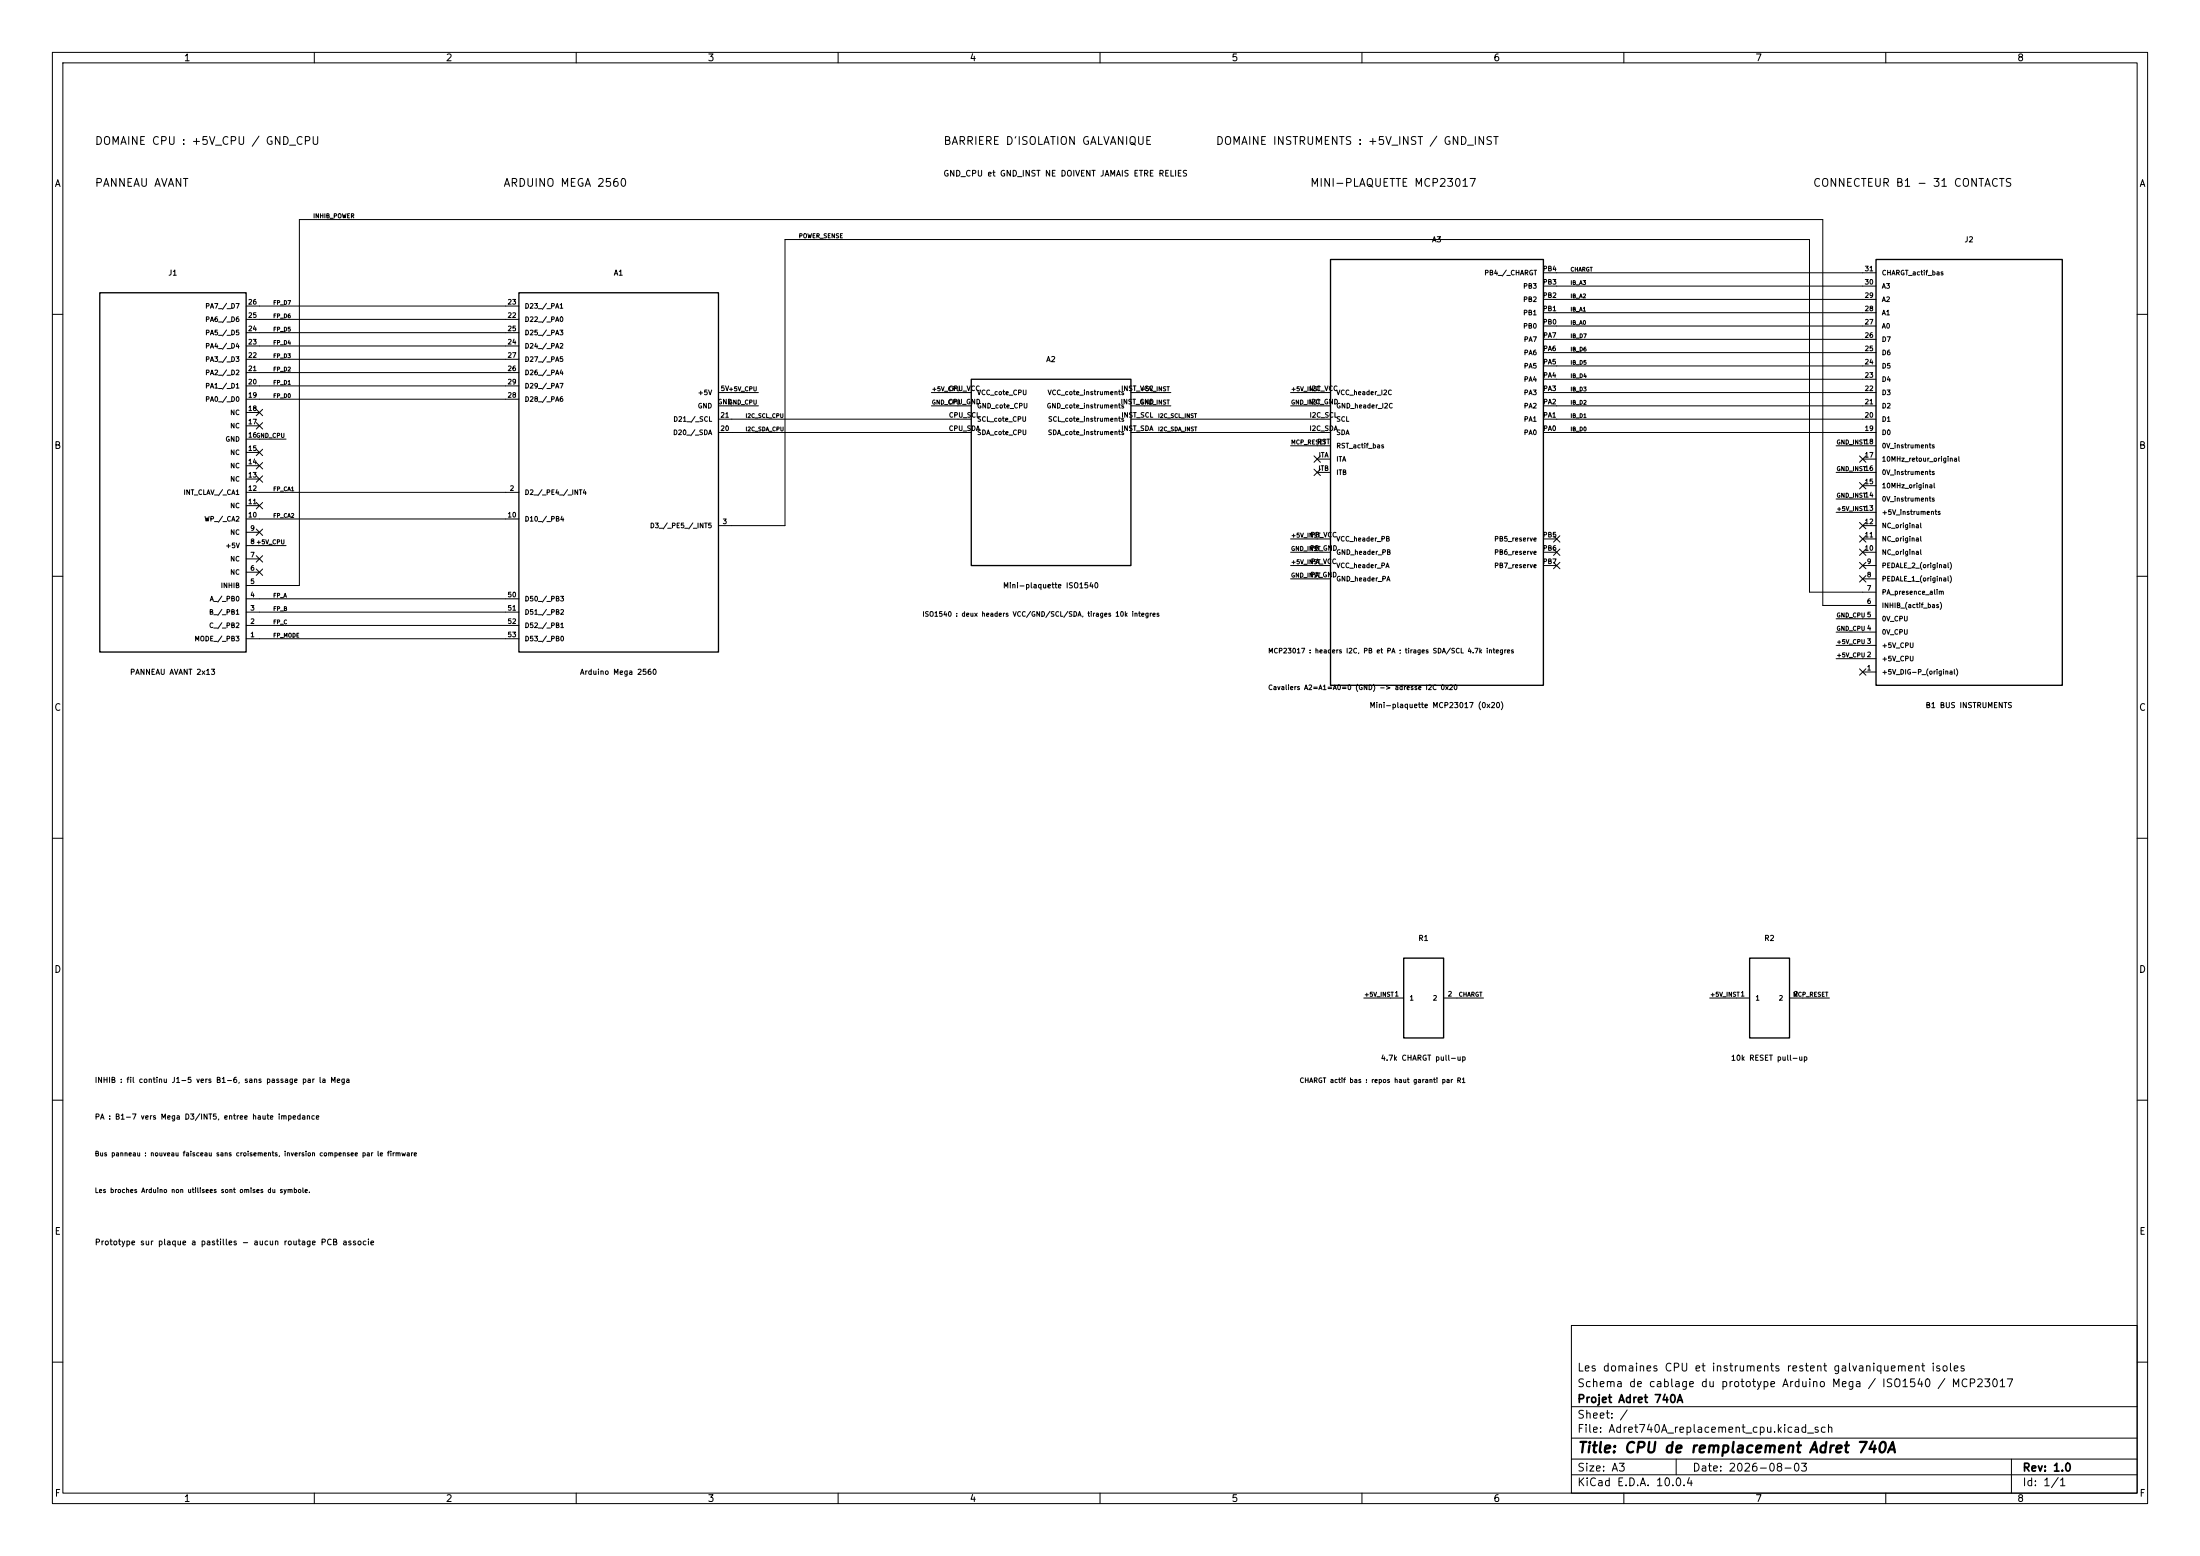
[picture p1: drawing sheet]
(kicad_sch
 (version 20250114)
 (generator "eeschema")
 (generator_version "10.0")
 (paper "A3")
 (title_block
  (title "CPU de remplacement Adret 740A")
  (date "2026-08-03")
  (rev "1.0")
  (company "Projet Adret 740A")
  (comment 1 "Schema de cablage du prototype Arduino Mega / ISO1540 / MCP23017")
  (comment 2 "Les domaines CPU et instruments restent galvaniquement isoles"))
 (lib_symbols
  (symbol "Adret740A:Front_Panel_2x13"
   (pin_names (offset 1.016)) (exclude_from_sim no) (in_bom yes) (on_board no)
   (property "Reference" "J" (at 0 -38.1 0) (effects (font (size 1 1))))
   (property "Value" "PANNEAU AVANT 2x13" (at 0 38.1 0) (effects (font (size 1 1))))
   (property "Footprint" "" (at 0 0 0) (effects (font (size 1 1)) (hide yes)))
   (property "Datasheet" "" (at 0 0 0) (effects (font (size 1 1)) (hide yes)))
   (property "Description" "Connecteur nappe 26 contacts du panneau avant Adret 740A" (at 0 0 0) (effects (font (size 1 1)) (hide yes)))
   (symbol "Front_Panel_2x13_1_1"
    (rectangle (start -13.97 -34.29) (end 13.97 34.29) (stroke (width 0.254) (type default)) (fill (type background)))
    (pin passive line (at 16.51 -31.75 180) (length 2.54) (name "MODE / PB3" (effects (font (size 0.9 0.9)))) (number "1" (effects (font (size 0.9 0.9)))))
    (pin passive line (at 16.51 -29.21 180) (length 2.54) (name "C / PB2" (effects (font (size 0.9 0.9)))) (number "2" (effects (font (size 0.9 0.9)))))
    (pin passive line (at 16.51 -26.67 180) (length 2.54) (name "B / PB1" (effects (font (size 0.9 0.9)))) (number "3" (effects (font (size 0.9 0.9)))))
    (pin passive line (at 16.51 -24.13 180) (length 2.54) (name "A / PB0" (effects (font (size 0.9 0.9)))) (number "4" (effects (font (size 0.9 0.9)))))
    (pin passive line (at 16.51 -21.59 180) (length 2.54) (name "INHIB" (effects (font (size 0.9 0.9)))) (number "5" (effects (font (size 0.9 0.9)))))
    (pin passive line (at 16.51 -19.05 180) (length 2.54) (name "NC" (effects (font (size 0.9 0.9)))) (number "6" (effects (font (size 0.9 0.9)))))
    (pin passive line (at 16.51 -16.51 180) (length 2.54) (name "NC" (effects (font (size 0.9 0.9)))) (number "7" (effects (font (size 0.9 0.9)))))
    (pin passive line (at 16.51 -13.97 180) (length 2.54) (name "+5V" (effects (font (size 0.9 0.9)))) (number "8" (effects (font (size 0.9 0.9)))))
    (pin passive line (at 16.51 -11.43 180) (length 2.54) (name "NC" (effects (font (size 0.9 0.9)))) (number "9" (effects (font (size 0.9 0.9)))))
    (pin passive line (at 16.51 -8.89 180) (length 2.54) (name "WP / CA2" (effects (font (size 0.9 0.9)))) (number "10" (effects (font (size 0.9 0.9)))))
    (pin passive line (at 16.51 -6.35 180) (length 2.54) (name "NC" (effects (font (size 0.9 0.9)))) (number "11" (effects (font (size 0.9 0.9)))))
    (pin passive line (at 16.51 -3.81 180) (length 2.54) (name "INT CLAV / CA1" (effects (font (size 0.9 0.9)))) (number "12" (effects (font (size 0.9 0.9)))))
    (pin passive line (at 16.51 -1.27 180) (length 2.54) (name "NC" (effects (font (size 0.9 0.9)))) (number "13" (effects (font (size 0.9 0.9)))))
    (pin passive line (at 16.51 1.27 180) (length 2.54) (name "NC" (effects (font (size 0.9 0.9)))) (number "14" (effects (font (size 0.9 0.9)))))
    (pin passive line (at 16.51 3.81 180) (length 2.54) (name "NC" (effects (font (size 0.9 0.9)))) (number "15" (effects (font (size 0.9 0.9)))))
    (pin passive line (at 16.51 6.35 180) (length 2.54) (name "GND" (effects (font (size 0.9 0.9)))) (number "16" (effects (font (size 0.9 0.9)))))
    (pin passive line (at 16.51 8.89 180) (length 2.54) (name "NC" (effects (font (size 0.9 0.9)))) (number "17" (effects (font (size 0.9 0.9)))))
    (pin passive line (at 16.51 11.43 180) (length 2.54) (name "NC" (effects (font (size 0.9 0.9)))) (number "18" (effects (font (size 0.9 0.9)))))
    (pin passive line (at 16.51 13.97 180) (length 2.54) (name "PA0 / D0" (effects (font (size 0.9 0.9)))) (number "19" (effects (font (size 0.9 0.9)))))
    (pin passive line (at 16.51 16.51 180) (length 2.54) (name "PA1 / D1" (effects (font (size 0.9 0.9)))) (number "20" (effects (font (size 0.9 0.9)))))
    (pin passive line (at 16.51 19.05 180) (length 2.54) (name "PA2 / D2" (effects (font (size 0.9 0.9)))) (number "21" (effects (font (size 0.9 0.9)))))
    (pin passive line (at 16.51 21.59 180) (length 2.54) (name "PA3 / D3" (effects (font (size 0.9 0.9)))) (number "22" (effects (font (size 0.9 0.9)))))
    (pin passive line (at 16.51 24.13 180) (length 2.54) (name "PA4 / D4" (effects (font (size 0.9 0.9)))) (number "23" (effects (font (size 0.9 0.9)))))
    (pin passive line (at 16.51 26.67 180) (length 2.54) (name "PA5 / D5" (effects (font (size 0.9 0.9)))) (number "24" (effects (font (size 0.9 0.9)))))
    (pin passive line (at 16.51 29.21 180) (length 2.54) (name "PA6 / D6" (effects (font (size 0.9 0.9)))) (number "25" (effects (font (size 0.9 0.9)))))
    (pin passive line (at 16.51 31.75 180) (length 2.54) (name "PA7 / D7" (effects (font (size 0.9 0.9)))) (number "26" (effects (font (size 0.9 0.9))))))
   (embedded_fonts no))
  (symbol "Adret740A:Arduino_Mega2560_Used"
   (pin_names (offset 1.016)) (exclude_from_sim no) (in_bom yes) (on_board no)
   (property "Reference" "A" (at 0 -38.1 0) (effects (font (size 1 1))))
   (property "Value" "Arduino Mega 2560" (at 0 38.1 0) (effects (font (size 1 1))))
   (property "Footprint" "" (at 0 0 0) (effects (font (size 1 1)) (hide yes)))
   (property "Datasheet" "" (at 0 0 0) (effects (font (size 1 1)) (hide yes)))
   (property "Description" "Module Arduino Mega 2560; seules les broches utilisees sont representees" (at 0 0 0) (effects (font (size 1 1)) (hide yes)))
   (symbol "Arduino_Mega2560_Used_1_1"
    (rectangle (start -19.05 -34.29) (end 19.05 34.29) (stroke (width 0.254) (type default)) (fill (type background)))
    (pin passive line (at -21.59 13.97 0) (length 2.54) (name "D28 / PA6" (effects (font (size 0.9 0.9)))) (number "28" (effects (font (size 0.9 0.9)))))
    (pin passive line (at -21.59 16.51 0) (length 2.54) (name "D29 / PA7" (effects (font (size 0.9 0.9)))) (number "29" (effects (font (size 0.9 0.9)))))
    (pin passive line (at -21.59 19.05 0) (length 2.54) (name "D26 / PA4" (effects (font (size 0.9 0.9)))) (number "26" (effects (font (size 0.9 0.9)))))
    (pin passive line (at -21.59 21.59 0) (length 2.54) (name "D27 / PA5" (effects (font (size 0.9 0.9)))) (number "27" (effects (font (size 0.9 0.9)))))
    (pin passive line (at -21.59 24.13 0) (length 2.54) (name "D24 / PA2" (effects (font (size 0.9 0.9)))) (number "24" (effects (font (size 0.9 0.9)))))
    (pin passive line (at -21.59 26.67 0) (length 2.54) (name "D25 / PA3" (effects (font (size 0.9 0.9)))) (number "25" (effects (font (size 0.9 0.9)))))
    (pin passive line (at -21.59 29.21 0) (length 2.54) (name "D22 / PA0" (effects (font (size 0.9 0.9)))) (number "22" (effects (font (size 0.9 0.9)))))
    (pin passive line (at -21.59 31.75 0) (length 2.54) (name "D23 / PA1" (effects (font (size 0.9 0.9)))) (number "23" (effects (font (size 0.9 0.9)))))
    (pin passive line (at -21.59 -3.81 0) (length 2.54) (name "D2 / PE4 / INT4" (effects (font (size 0.9 0.9)))) (number "2" (effects (font (size 0.9 0.9)))))
    (pin passive line (at -21.59 -8.89 0) (length 2.54) (name "D10 / PB4" (effects (font (size 0.9 0.9)))) (number "10" (effects (font (size 0.9 0.9)))))
    (pin passive line (at -21.59 -31.75 0) (length 2.54) (name "D53 / PB0" (effects (font (size 0.9 0.9)))) (number "53" (effects (font (size 0.9 0.9)))))
    (pin passive line (at -21.59 -29.21 0) (length 2.54) (name "D52 / PB1" (effects (font (size 0.9 0.9)))) (number "52" (effects (font (size 0.9 0.9)))))
    (pin passive line (at -21.59 -26.67 0) (length 2.54) (name "D51 / PB2" (effects (font (size 0.9 0.9)))) (number "51" (effects (font (size 0.9 0.9)))))
    (pin passive line (at -21.59 -24.13 0) (length 2.54) (name "D50 / PB3" (effects (font (size 0.9 0.9)))) (number "50" (effects (font (size 0.9 0.9)))))
    (pin passive line (at 21.59 15.24 180) (length 2.54) (name "+5V" (effects (font (size 0.9 0.9)))) (number "5V" (effects (font (size 0.9 0.9)))))
    (pin passive line (at 21.59 12.7 180) (length 2.54) (name "GND" (effects (font (size 0.9 0.9)))) (number "GND" (effects (font (size 0.9 0.9)))))
    (pin passive line (at 21.59 10.16 180) (length 2.54) (name "D21 / SCL" (effects (font (size 0.9 0.9)))) (number "21" (effects (font (size 0.9 0.9)))))
    (pin passive line (at 21.59 7.62 180) (length 2.54) (name "D20 / SDA" (effects (font (size 0.9 0.9)))) (number "20" (effects (font (size 0.9 0.9)))))
    (pin passive line (at 21.59 -10.16 180) (length 2.54) (name "D3 / PE5 / INT5" (effects (font (size 0.9 0.9)))) (number "3" (effects (font (size 0.9 0.9))))))
   (embedded_fonts no))
  (symbol "Adret740A:ISO1540_Breakout"
   (pin_names (offset 1.016)) (exclude_from_sim no) (in_bom yes) (on_board no)
   (property "Reference" "A" (at 0 -21.59 0) (effects (font (size 1 1))))
   (property "Value" "Mini-plaquette ISO1540" (at 0 21.59 0) (effects (font (size 1 1))))
   (property "Footprint" "" (at 0 0 0) (effects (font (size 1 1)) (hide yes)))
   (property "Datasheet" "" (at 0 0 0) (effects (font (size 1 1)) (hide yes)))
   (property "Description" "Module isolateur I2C ISO1540, deux domaines 5 V" (at 0 0 0) (effects (font (size 1 1)) (hide yes)))
   (symbol "ISO1540_Breakout_1_1"
    (rectangle (start -15.24 -17.78) (end 15.24 17.78) (stroke (width 0.254) (type default)) (fill (type background)))
    (pin passive line (at -17.78 15.24 0) (length 2.54) (name "VCC cote CPU" (effects (font (size 0.9 0.9)))) (number "CPU_VCC" (effects (font (size 0.9 0.9)))))
    (pin passive line (at -17.78 12.7 0) (length 2.54) (name "GND cote CPU" (effects (font (size 0.9 0.9)))) (number "CPU_GND" (effects (font (size 0.9 0.9)))))
    (pin passive line (at -17.78 10.16 0) (length 2.54) (name "SCL cote CPU" (effects (font (size 0.9 0.9)))) (number "CPU_SCL" (effects (font (size 0.9 0.9)))))
    (pin passive line (at -17.78 7.62 0) (length 2.54) (name "SDA cote CPU" (effects (font (size 0.9 0.9)))) (number "CPU_SDA" (effects (font (size 0.9 0.9)))))
    (pin passive line (at 17.78 15.24 180) (length 2.54) (name "VCC cote instruments" (effects (font (size 0.9 0.9)))) (number "INST_VCC" (effects (font (size 0.9 0.9)))))
    (pin passive line (at 17.78 12.7 180) (length 2.54) (name "GND cote instruments" (effects (font (size 0.9 0.9)))) (number "INST_GND" (effects (font (size 0.9 0.9)))))
    (pin passive line (at 17.78 10.16 180) (length 2.54) (name "SCL cote instruments" (effects (font (size 0.9 0.9)))) (number "INST_SCL" (effects (font (size 0.9 0.9)))))
    (pin passive line (at 17.78 7.62 180) (length 2.54) (name "SDA cote instruments" (effects (font (size 0.9 0.9)))) (number "INST_SDA" (effects (font (size 0.9 0.9))))))
   (embedded_fonts no))
  (symbol "Adret740A:MCP23017_Breakout"
   (pin_names (offset 1.016)) (exclude_from_sim no) (in_bom yes) (on_board no)
   (property "Reference" "A" (at 0 -44.45 0) (effects (font (size 1 1))))
   (property "Value" "Mini-plaquette MCP23017 (0x20)" (at 0 44.45 0) (effects (font (size 1 1))))
   (property "Footprint" "" (at 0 0 0) (effects (font (size 1 1)) (hide yes)))
   (property "Datasheet" "" (at 0 0 0) (effects (font (size 1 1)) (hide yes)))
   (property "Description" "Mini-plaquette MCP23017 avec headers VCC/GND/PB7..PB0 et VCC/GND/PA0..PA7" (at 0 0 0) (effects (font (size 1 1)) (hide yes)))
   (symbol "MCP23017_Breakout_1_1"
    (rectangle (start -20.32 -40.64) (end 20.32 40.64) (stroke (width 0.254) (type default)) (fill (type background)))
    (pin passive line (at -22.86 15.24 0) (length 2.54) (name "VCC header I2C" (effects (font (size 0.9 0.9)))) (number "I2C_VCC" (effects (font (size 0.9 0.9)))))
    (pin passive line (at -22.86 12.7 0) (length 2.54) (name "GND header I2C" (effects (font (size 0.9 0.9)))) (number "I2C_GND" (effects (font (size 0.9 0.9)))))
    (pin passive line (at -22.86 10.16 0) (length 2.54) (name "SCL" (effects (font (size 0.9 0.9)))) (number "I2C_SCL" (effects (font (size 0.9 0.9)))))
    (pin passive line (at -22.86 7.62 0) (length 2.54) (name "SDA" (effects (font (size 0.9 0.9)))) (number "I2C_SDA" (effects (font (size 0.9 0.9)))))
    (pin passive line (at -22.86 5.08 0) (length 2.54) (name "RST actif bas" (effects (font (size 0.9 0.9)))) (number "RST" (effects (font (size 0.9 0.9)))))
    (pin passive line (at -22.86 2.54 0) (length 2.54) (name "ITA" (effects (font (size 0.9 0.9)))) (number "ITA" (effects (font (size 0.9 0.9)))))
    (pin passive line (at -22.86 0 0) (length 2.54) (name "ITB" (effects (font (size 0.9 0.9)))) (number "ITB" (effects (font (size 0.9 0.9)))))
    (pin passive line (at -22.86 -12.7 0) (length 2.54) (name "VCC header PB" (effects (font (size 0.9 0.9)))) (number "PB_VCC" (effects (font (size 0.9 0.9)))))
    (pin passive line (at -22.86 -15.24 0) (length 2.54) (name "GND header PB" (effects (font (size 0.9 0.9)))) (number "PB_GND" (effects (font (size 0.9 0.9)))))
    (pin passive line (at -22.86 -17.78 0) (length 2.54) (name "VCC header PA" (effects (font (size 0.9 0.9)))) (number "PA_VCC" (effects (font (size 0.9 0.9)))))
    (pin passive line (at -22.86 -20.32 0) (length 2.54) (name "GND header PA" (effects (font (size 0.9 0.9)))) (number "PA_GND" (effects (font (size 0.9 0.9)))))
    (pin passive line (at 22.86 7.62 180) (length 2.54) (name "PA0" (effects (font (size 0.9 0.9)))) (number "PA0" (effects (font (size 0.9 0.9)))))
    (pin passive line (at 22.86 10.16 180) (length 2.54) (name "PA1" (effects (font (size 0.9 0.9)))) (number "PA1" (effects (font (size 0.9 0.9)))))
    (pin passive line (at 22.86 12.7 180) (length 2.54) (name "PA2" (effects (font (size 0.9 0.9)))) (number "PA2" (effects (font (size 0.9 0.9)))))
    (pin passive line (at 22.86 15.24 180) (length 2.54) (name "PA3" (effects (font (size 0.9 0.9)))) (number "PA3" (effects (font (size 0.9 0.9)))))
    (pin passive line (at 22.86 17.78 180) (length 2.54) (name "PA4" (effects (font (size 0.9 0.9)))) (number "PA4" (effects (font (size 0.9 0.9)))))
    (pin passive line (at 22.86 20.32 180) (length 2.54) (name "PA5" (effects (font (size 0.9 0.9)))) (number "PA5" (effects (font (size 0.9 0.9)))))
    (pin passive line (at 22.86 22.86 180) (length 2.54) (name "PA6" (effects (font (size 0.9 0.9)))) (number "PA6" (effects (font (size 0.9 0.9)))))
    (pin passive line (at 22.86 25.4 180) (length 2.54) (name "PA7" (effects (font (size 0.9 0.9)))) (number "PA7" (effects (font (size 0.9 0.9)))))
    (pin passive line (at 22.86 27.94 180) (length 2.54) (name "PB0" (effects (font (size 0.9 0.9)))) (number "PB0" (effects (font (size 0.9 0.9)))))
    (pin passive line (at 22.86 30.48 180) (length 2.54) (name "PB1" (effects (font (size 0.9 0.9)))) (number "PB1" (effects (font (size 0.9 0.9)))))
    (pin passive line (at 22.86 33.02 180) (length 2.54) (name "PB2" (effects (font (size 0.9 0.9)))) (number "PB2" (effects (font (size 0.9 0.9)))))
    (pin passive line (at 22.86 35.56 180) (length 2.54) (name "PB3" (effects (font (size 0.9 0.9)))) (number "PB3" (effects (font (size 0.9 0.9)))))
    (pin passive line (at 22.86 38.1 180) (length 2.54) (name "PB4 / CHARGT" (effects (font (size 0.9 0.9)))) (number "PB4" (effects (font (size 0.9 0.9)))))
    (pin passive line (at 22.86 -12.7 180) (length 2.54) (name "PB5 reserve" (effects (font (size 0.9 0.9)))) (number "PB5" (effects (font (size 0.9 0.9)))))
    (pin passive line (at 22.86 -15.24 180) (length 2.54) (name "PB6 reserve" (effects (font (size 0.9 0.9)))) (number "PB6" (effects (font (size 0.9 0.9)))))
    (pin passive line (at 22.86 -17.78 180) (length 2.54) (name "PB7 reserve" (effects (font (size 0.9 0.9)))) (number "PB7" (effects (font (size 0.9 0.9))))))
   (embedded_fonts no))
  (symbol "Adret740A:B1_Instrument_31"
   (pin_names (offset 1.016)) (exclude_from_sim no) (in_bom yes) (on_board no)
   (property "Reference" "J" (at 0 -44.45 0) (effects (font (size 1 1))))
   (property "Value" "B1 BUS INSTRUMENTS" (at 0 44.45 0) (effects (font (size 1 1))))
   (property "Footprint" "" (at 0 0 0) (effects (font (size 1 1)) (hide yes)))
   (property "Datasheet" "" (at 0 0 0) (effects (font (size 1 1)) (hide yes)))
   (property "Description" "Connecteur 31 contacts du fond de panier instruments Adret 740A" (at 0 0 0) (effects (font (size 1 1)) (hide yes)))
   (symbol "B1_Instrument_31_1_1"
    (rectangle (start -17.78 -40.64) (end 17.78 40.64) (stroke (width 0.254) (type default)) (fill (type background)))
    (pin passive line (at -20.32 -38.1 0) (length 2.54) (name "+5V DIG-P (original)" (effects (font (size 0.9 0.9)))) (number "1" (effects (font (size 0.9 0.9)))))
    (pin passive line (at -20.32 -35.56 0) (length 2.54) (name "+5V CPU" (effects (font (size 0.9 0.9)))) (number "2" (effects (font (size 0.9 0.9)))))
    (pin passive line (at -20.32 -33.02 0) (length 2.54) (name "+5V CPU" (effects (font (size 0.9 0.9)))) (number "3" (effects (font (size 0.9 0.9)))))
    (pin passive line (at -20.32 -30.48 0) (length 2.54) (name "0V CPU" (effects (font (size 0.9 0.9)))) (number "4" (effects (font (size 0.9 0.9)))))
    (pin passive line (at -20.32 -27.94 0) (length 2.54) (name "0V CPU" (effects (font (size 0.9 0.9)))) (number "5" (effects (font (size 0.9 0.9)))))
    (pin passive line (at -20.32 -25.4 0) (length 2.54) (name "INHIB (actif bas)" (effects (font (size 0.9 0.9)))) (number "6" (effects (font (size 0.9 0.9)))))
    (pin passive line (at -20.32 -22.86 0) (length 2.54) (name "PA presence alim" (effects (font (size 0.9 0.9)))) (number "7" (effects (font (size 0.9 0.9)))))
    (pin passive line (at -20.32 -20.32 0) (length 2.54) (name "PEDALE 1 (original)" (effects (font (size 0.9 0.9)))) (number "8" (effects (font (size 0.9 0.9)))))
    (pin passive line (at -20.32 -17.78 0) (length 2.54) (name "PEDALE 2 (original)" (effects (font (size 0.9 0.9)))) (number "9" (effects (font (size 0.9 0.9)))))
    (pin passive line (at -20.32 -15.24 0) (length 2.54) (name "NC original" (effects (font (size 0.9 0.9)))) (number "10" (effects (font (size 0.9 0.9)))))
    (pin passive line (at -20.32 -12.7 0) (length 2.54) (name "NC original" (effects (font (size 0.9 0.9)))) (number "11" (effects (font (size 0.9 0.9)))))
    (pin passive line (at -20.32 -10.16 0) (length 2.54) (name "NC original" (effects (font (size 0.9 0.9)))) (number "12" (effects (font (size 0.9 0.9)))))
    (pin passive line (at -20.32 -7.62 0) (length 2.54) (name "+5V instruments" (effects (font (size 0.9 0.9)))) (number "13" (effects (font (size 0.9 0.9)))))
    (pin passive line (at -20.32 -5.08 0) (length 2.54) (name "0V instruments" (effects (font (size 0.9 0.9)))) (number "14" (effects (font (size 0.9 0.9)))))
    (pin passive line (at -20.32 -2.54 0) (length 2.54) (name "10MHz original" (effects (font (size 0.9 0.9)))) (number "15" (effects (font (size 0.9 0.9)))))
    (pin passive line (at -20.32 0 0) (length 2.54) (name "0V instruments" (effects (font (size 0.9 0.9)))) (number "16" (effects (font (size 0.9 0.9)))))
    (pin passive line (at -20.32 2.54 0) (length 2.54) (name "10MHz retour original" (effects (font (size 0.9 0.9)))) (number "17" (effects (font (size 0.9 0.9)))))
    (pin passive line (at -20.32 5.08 0) (length 2.54) (name "0V instruments" (effects (font (size 0.9 0.9)))) (number "18" (effects (font (size 0.9 0.9)))))
    (pin passive line (at -20.32 7.62 0) (length 2.54) (name "D0" (effects (font (size 0.9 0.9)))) (number "19" (effects (font (size 0.9 0.9)))))
    (pin passive line (at -20.32 10.16 0) (length 2.54) (name "D1" (effects (font (size 0.9 0.9)))) (number "20" (effects (font (size 0.9 0.9)))))
    (pin passive line (at -20.32 12.7 0) (length 2.54) (name "D2" (effects (font (size 0.9 0.9)))) (number "21" (effects (font (size 0.9 0.9)))))
    (pin passive line (at -20.32 15.24 0) (length 2.54) (name "D3" (effects (font (size 0.9 0.9)))) (number "22" (effects (font (size 0.9 0.9)))))
    (pin passive line (at -20.32 17.78 0) (length 2.54) (name "D4" (effects (font (size 0.9 0.9)))) (number "23" (effects (font (size 0.9 0.9)))))
    (pin passive line (at -20.32 20.32 0) (length 2.54) (name "D5" (effects (font (size 0.9 0.9)))) (number "24" (effects (font (size 0.9 0.9)))))
    (pin passive line (at -20.32 22.86 0) (length 2.54) (name "D6" (effects (font (size 0.9 0.9)))) (number "25" (effects (font (size 0.9 0.9)))))
    (pin passive line (at -20.32 25.4 0) (length 2.54) (name "D7" (effects (font (size 0.9 0.9)))) (number "26" (effects (font (size 0.9 0.9)))))
    (pin passive line (at -20.32 27.94 0) (length 2.54) (name "A0" (effects (font (size 0.9 0.9)))) (number "27" (effects (font (size 0.9 0.9)))))
    (pin passive line (at -20.32 30.48 0) (length 2.54) (name "A1" (effects (font (size 0.9 0.9)))) (number "28" (effects (font (size 0.9 0.9)))))
    (pin passive line (at -20.32 33.02 0) (length 2.54) (name "A2" (effects (font (size 0.9 0.9)))) (number "29" (effects (font (size 0.9 0.9)))))
    (pin passive line (at -20.32 35.56 0) (length 2.54) (name "A3" (effects (font (size 0.9 0.9)))) (number "30" (effects (font (size 0.9 0.9)))))
    (pin passive line (at -20.32 38.1 0) (length 2.54) (name "CHARGT actif bas" (effects (font (size 0.9 0.9)))) (number "31" (effects (font (size 0.9 0.9))))))
   (embedded_fonts no))
  (symbol "Adret740A:Resistor"
   (pin_names (offset 1.016)) (exclude_from_sim no) (in_bom yes) (on_board no)
   (property "Reference" "R" (at 0 -11.43 0) (effects (font (size 1 1))))
   (property "Value" "R" (at 0 11.43 0) (effects (font (size 1 1))))
   (property "Footprint" "" (at 0 0 0) (effects (font (size 1 1)) (hide yes)))
   (property "Datasheet" "" (at 0 0 0) (effects (font (size 1 1)) (hide yes)))
   (property "Description" "Resistance externe montee sur la plaque de prototypage" (at 0 0 0) (effects (font (size 1 1)) (hide yes)))
   (symbol "Resistor_1_1"
    (rectangle (start -3.81 -7.62) (end 3.81 7.62) (stroke (width 0.254) (type default)) (fill (type background)))
    (pin passive line (at -6.35 0 0) (length 2.54) (name "1" (effects (font (size 0.9 0.9)))) (number "1" (effects (font (size 0.9 0.9)))))
    (pin passive line (at 6.35 0 180) (length 2.54) (name "2" (effects (font (size 0.9 0.9)))) (number "2" (effects (font (size 0.9 0.9))))))
   (embedded_fonts no)))
 (text "DOMAINE CPU : +5V_CPU / GND_CPU" (exclude_from_sim no) (at 18 28 0) (effects (font (size 1.5 1.5)) (justify left bottom)))
 (text "PANNEAU AVANT" (exclude_from_sim no) (at 18 36 0) (effects (font (size 1.5 1.5)) (justify left bottom)))
 (text "ARDUINO MEGA 2560" (exclude_from_sim no) (at 96 36 0) (effects (font (size 1.5 1.5)) (justify left bottom)))
 (text "BARRIERE D'ISOLATION GALVANIQUE" (exclude_from_sim no) (at 180 28 0) (effects (font (size 1.5 1.5)) (justify left bottom)))
 (text "GND_CPU et GND_INST NE DOIVENT JAMAIS ETRE RELIES" (exclude_from_sim no) (at 180 34 0) (effects (font (size 1.1 1.1)) (justify left bottom)))
 (text "DOMAINE INSTRUMENTS : +5V_INST / GND_INST" (exclude_from_sim no) (at 232 28 0) (effects (font (size 1.5 1.5)) (justify left bottom)))
 (text "MINI-PLAQUETTE MCP23017" (exclude_from_sim no) (at 250 36 0) (effects (font (size 1.5 1.5)) (justify left bottom)))
 (text "CONNECTEUR B1 - 31 CONTACTS" (exclude_from_sim no) (at 346 36 0) (effects (font (size 1.5 1.5)) (justify left bottom)))
 (text "ISO1540 : deux headers VCC/GND/SCL/SDA, tirages 10k integres" (exclude_from_sim no) (at 176 118 0) (effects (font (size 0.9 0.9)) (justify left bottom)))
 (text "MCP23017 : headers I2C, PB et PA ; tirages SDA/SCL 4.7k integres" (exclude_from_sim no) (at 242 125 0) (effects (font (size 0.9 0.9)) (justify left bottom)))
 (text "Cavaliers A2=A1=A0=0 (GND) -> adresse I2C 0x20" (exclude_from_sim no) (at 242 132 0) (effects (font (size 0.9 0.9)) (justify left bottom)))
 (text "CHARGT actif bas : repos haut garanti par R1" (exclude_from_sim no) (at 248 207 0) (effects (font (size 0.9 0.9)) (justify left bottom)))
 (text "INHIB : fil continu J1-5 vers B1-6, sans passage par la Mega" (exclude_from_sim no) (at 18 207 0) (effects (font (size 1 1)) (justify left bottom)))
 (text "PA : B1-7 vers Mega D3/INT5, entree haute impedance" (exclude_from_sim no) (at 18 214 0) (effects (font (size 1 1)) (justify left bottom)))
 (text "Bus panneau : nouveau faisceau sans croisements, inversion compensee par le firmware" (exclude_from_sim no) (at 18 221 0) (effects (font (size 0.9 0.9)) (justify left bottom)))
 (text "Les broches Arduino non utilisees sont omises du symbole." (exclude_from_sim no) (at 18 228 0) (effects (font (size 0.9 0.9)) (justify left bottom)))
 (text "Prototype sur plaque a pastilles - aucun routage PCB associe" (exclude_from_sim no) (at 18 238 0) (effects (font (size 1.1 1.1)) (justify left bottom)))
 (no_connect (at 49.53 109.22))
 (no_connect (at 49.53 106.68))
 (no_connect (at 49.53 101.6))
 (no_connect (at 49.53 96.52))
 (no_connect (at 49.53 91.44))
 (no_connect (at 49.53 88.9))
 (no_connect (at 49.53 86.36))
 (no_connect (at 49.53 81.28))
 (no_connect (at 49.53 78.74))
 (no_connect (at 251.46 87.63))
 (no_connect (at 251.46 90.17))
 (no_connect (at 297.18 102.87))
 (no_connect (at 297.18 105.41))
 (no_connect (at 297.18 107.95))
 (no_connect (at 355.6 128.27))
 (no_connect (at 355.6 110.49))
 (no_connect (at 355.6 107.95))
 (no_connect (at 355.6 105.41))
 (no_connect (at 355.6 102.87))
 (no_connect (at 355.6 100.33))
 (no_connect (at 355.6 92.71))
 (no_connect (at 355.6 87.63))
 (wire (pts (xy 49.53 121.92) (xy 96.52 121.92)) (stroke (width 0) (type solid)))
 (label "FP_MODE" (at 52.07 121.92 0) (effects (font (size 0.75 0.75)) (justify left bottom)))
 (wire (pts (xy 49.53 119.38) (xy 96.52 119.38)) (stroke (width 0) (type solid)))
 (label "FP_C" (at 52.07 119.38 0) (effects (font (size 0.75 0.75)) (justify left bottom)))
 (wire (pts (xy 49.53 116.84) (xy 96.52 116.84)) (stroke (width 0) (type solid)))
 (label "FP_B" (at 52.07 116.84 0) (effects (font (size 0.75 0.75)) (justify left bottom)))
 (wire (pts (xy 49.53 114.3) (xy 96.52 114.3)) (stroke (width 0) (type solid)))
 (label "FP_A" (at 52.07 114.3 0) (effects (font (size 0.75 0.75)) (justify left bottom)))
 (wire (pts (xy 49.53 93.98) (xy 96.52 93.98)) (stroke (width 0) (type solid)))
 (label "FP_CA1" (at 52.07 93.98 0) (effects (font (size 0.75 0.75)) (justify left bottom)))
 (wire (pts (xy 49.53 99.06) (xy 96.52 99.06)) (stroke (width 0) (type solid)))
 (label "FP_CA2" (at 52.07 99.06 0) (effects (font (size 0.75 0.75)) (justify left bottom)))
 (wire (pts (xy 139.7 80.01) (xy 182.88 80.01)) (stroke (width 0) (type solid)))
 (label "I2C_SCL_CPU" (at 142.24 80.01 0) (effects (font (size 0.75 0.75)) (justify left bottom)))
 (wire (pts (xy 139.7 82.55) (xy 182.88 82.55)) (stroke (width 0) (type solid)))
 (label "I2C_SDA_CPU" (at 142.24 82.55 0) (effects (font (size 0.75 0.75)) (justify left bottom)))
 (wire (pts (xy 218.44 80.01) (xy 251.46 80.01)) (stroke (width 0) (type solid)))
 (label "I2C_SCL_INST" (at 220.98 80.01 0) (effects (font (size 0.75 0.75)) (justify left bottom)))
 (wire (pts (xy 218.44 82.55) (xy 251.46 82.55)) (stroke (width 0) (type solid)))
 (label "I2C_SDA_INST" (at 220.98 82.55 0) (effects (font (size 0.75 0.75)) (justify left bottom)))
 (wire (pts (xy 49.53 76.2) (xy 96.52 76.2)) (stroke (width 0) (type solid)))
 (label "FP_D0" (at 52.07 76.2 0) (effects (font (size 0.75 0.75)) (justify left bottom)))
 (wire (pts (xy 49.53 73.66) (xy 96.52 73.66)) (stroke (width 0) (type solid)))
 (label "FP_D1" (at 52.07 73.66 0) (effects (font (size 0.75 0.75)) (justify left bottom)))
 (wire (pts (xy 49.53 71.12) (xy 96.52 71.12)) (stroke (width 0) (type solid)))
 (label "FP_D2" (at 52.07 71.12 0) (effects (font (size 0.75 0.75)) (justify left bottom)))
 (wire (pts (xy 49.53 68.58) (xy 96.52 68.58)) (stroke (width 0) (type solid)))
 (label "FP_D3" (at 52.07 68.58 0) (effects (font (size 0.75 0.75)) (justify left bottom)))
 (wire (pts (xy 49.53 66.04) (xy 96.52 66.04)) (stroke (width 0) (type solid)))
 (label "FP_D4" (at 52.07 66.04 0) (effects (font (size 0.75 0.75)) (justify left bottom)))
 (wire (pts (xy 49.53 63.5) (xy 96.52 63.5)) (stroke (width 0) (type solid)))
 (label "FP_D5" (at 52.07 63.5 0) (effects (font (size 0.75 0.75)) (justify left bottom)))
 (wire (pts (xy 49.53 60.96) (xy 96.52 60.96)) (stroke (width 0) (type solid)))
 (label "FP_D6" (at 52.07 60.96 0) (effects (font (size 0.75 0.75)) (justify left bottom)))
 (wire (pts (xy 49.53 58.42) (xy 96.52 58.42)) (stroke (width 0) (type solid)))
 (label "FP_D7" (at 52.07 58.42 0) (effects (font (size 0.75 0.75)) (justify left bottom)))
 (wire (pts (xy 297.18 82.55) (xy 355.6 82.55)) (stroke (width 0) (type solid)))
 (label "IB_D0" (at 299.72 82.55 0) (effects (font (size 0.75 0.75)) (justify left bottom)))
 (wire (pts (xy 297.18 80.01) (xy 355.6 80.01)) (stroke (width 0) (type solid)))
 (label "IB_D1" (at 299.72 80.01 0) (effects (font (size 0.75 0.75)) (justify left bottom)))
 (wire (pts (xy 297.18 77.47) (xy 355.6 77.47)) (stroke (width 0) (type solid)))
 (label "IB_D2" (at 299.72 77.47 0) (effects (font (size 0.75 0.75)) (justify left bottom)))
 (wire (pts (xy 297.18 74.93) (xy 355.6 74.93)) (stroke (width 0) (type solid)))
 (label "IB_D3" (at 299.72 74.93 0) (effects (font (size 0.75 0.75)) (justify left bottom)))
 (wire (pts (xy 297.18 72.39) (xy 355.6 72.39)) (stroke (width 0) (type solid)))
 (label "IB_D4" (at 299.72 72.39 0) (effects (font (size 0.75 0.75)) (justify left bottom)))
 (wire (pts (xy 297.18 69.85) (xy 355.6 69.85)) (stroke (width 0) (type solid)))
 (label "IB_D5" (at 299.72 69.85 0) (effects (font (size 0.75 0.75)) (justify left bottom)))
 (wire (pts (xy 297.18 67.31) (xy 355.6 67.31)) (stroke (width 0) (type solid)))
 (label "IB_D6" (at 299.72 67.31 0) (effects (font (size 0.75 0.75)) (justify left bottom)))
 (wire (pts (xy 297.18 64.77) (xy 355.6 64.77)) (stroke (width 0) (type solid)))
 (label "IB_D7" (at 299.72 64.77 0) (effects (font (size 0.75 0.75)) (justify left bottom)))
 (wire (pts (xy 297.18 62.23) (xy 355.6 62.23)) (stroke (width 0) (type solid)))
 (label "IB_A0" (at 299.72 62.23 0) (effects (font (size 0.75 0.75)) (justify left bottom)))
 (wire (pts (xy 297.18 59.69) (xy 355.6 59.69)) (stroke (width 0) (type solid)))
 (label "IB_A1" (at 299.72 59.69 0) (effects (font (size 0.75 0.75)) (justify left bottom)))
 (wire (pts (xy 297.18 57.15) (xy 355.6 57.15)) (stroke (width 0) (type solid)))
 (label "IB_A2" (at 299.72 57.15 0) (effects (font (size 0.75 0.75)) (justify left bottom)))
 (wire (pts (xy 297.18 54.61) (xy 355.6 54.61)) (stroke (width 0) (type solid)))
 (label "IB_A3" (at 299.72 54.61 0) (effects (font (size 0.75 0.75)) (justify left bottom)))
 (wire (pts (xy 297.18 52.07) (xy 355.6 52.07)) (stroke (width 0) (type solid)))
 (label "CHARGT" (at 299.72 52.07 0) (effects (font (size 0.75 0.75)) (justify left bottom)))
 (wire (pts (xy 278.13 190.5) (xy 283.21 190.5)) (stroke (width 0) (type solid)))
 (label "CHARGT" (at 283.21 190.5 180) (effects (font (size 0.8 0.8)) (justify right bottom)))
 (wire (pts (xy 49.53 111.76) (xy 57.15 111.76)) (stroke (width 0) (type solid)))
 (wire (pts (xy 57.15 111.76) (xy 57.15 41.91)) (stroke (width 0) (type solid)))
 (wire (pts (xy 57.15 41.91) (xy 347.98 41.91)) (stroke (width 0) (type solid)))
 (wire (pts (xy 347.98 41.91) (xy 347.98 115.57)) (stroke (width 0) (type solid)))
 (wire (pts (xy 347.98 115.57) (xy 355.6 115.57)) (stroke (width 0) (type solid)))
 (label "INHIB_POWER" (at 59.69 41.91 0) (effects (font (size 0.8 0.8)) (justify left bottom)))
 (wire (pts (xy 139.7 100.33) (xy 149.86 100.33)) (stroke (width 0) (type solid)))
 (wire (pts (xy 149.86 100.33) (xy 149.86 45.72)) (stroke (width 0) (type solid)))
 (wire (pts (xy 149.86 45.72) (xy 345.44 45.72)) (stroke (width 0) (type solid)))
 (wire (pts (xy 345.44 45.72) (xy 345.44 113.03)) (stroke (width 0) (type solid)))
 (wire (pts (xy 345.44 113.03) (xy 355.6 113.03)) (stroke (width 0) (type solid)))
 (label "POWER_SENSE" (at 152.4 45.72 0) (effects (font (size 0.8 0.8)) (justify left bottom)))
 (wire (pts (xy 49.53 104.14) (xy 54.61 104.14)) (stroke (width 0) (type solid)))
 (label "+5V_CPU" (at 54.61 104.14 180) (effects (font (size 0.8 0.8)) (justify right bottom)))
 (wire (pts (xy 139.7 74.93) (xy 144.78 74.93)) (stroke (width 0) (type solid)))
 (label "+5V_CPU" (at 144.78 74.93 180) (effects (font (size 0.8 0.8)) (justify right bottom)))
 (wire (pts (xy 182.88 74.93) (xy 177.8 74.93)) (stroke (width 0) (type solid)))
 (label "+5V_CPU" (at 177.8 74.93 0) (effects (font (size 0.8 0.8)) (justify left bottom)))
 (wire (pts (xy 355.6 125.73) (xy 350.52 125.73)) (stroke (width 0) (type solid)))
 (label "+5V_CPU" (at 350.52 125.73 0) (effects (font (size 0.8 0.8)) (justify left bottom)))
 (wire (pts (xy 355.6 123.19) (xy 350.52 123.19)) (stroke (width 0) (type solid)))
 (label "+5V_CPU" (at 350.52 123.19 0) (effects (font (size 0.8 0.8)) (justify left bottom)))
 (wire (pts (xy 49.53 83.82) (xy 54.61 83.82)) (stroke (width 0) (type solid)))
 (label "GND_CPU" (at 54.61 83.82 180) (effects (font (size 0.8 0.8)) (justify right bottom)))
 (wire (pts (xy 139.7 77.47) (xy 144.78 77.47)) (stroke (width 0) (type solid)))
 (label "GND_CPU" (at 144.78 77.47 180) (effects (font (size 0.8 0.8)) (justify right bottom)))
 (wire (pts (xy 182.88 77.47) (xy 177.8 77.47)) (stroke (width 0) (type solid)))
 (label "GND_CPU" (at 177.8 77.47 0) (effects (font (size 0.8 0.8)) (justify left bottom)))
 (wire (pts (xy 355.6 120.65) (xy 350.52 120.65)) (stroke (width 0) (type solid)))
 (label "GND_CPU" (at 350.52 120.65 0) (effects (font (size 0.8 0.8)) (justify left bottom)))
 (wire (pts (xy 355.6 118.11) (xy 350.52 118.11)) (stroke (width 0) (type solid)))
 (label "GND_CPU" (at 350.52 118.11 0) (effects (font (size 0.8 0.8)) (justify left bottom)))
 (wire (pts (xy 218.44 74.93) (xy 223.52 74.93)) (stroke (width 0) (type solid)))
 (label "+5V_INST" (at 223.52 74.93 180) (effects (font (size 0.8 0.8)) (justify right bottom)))
 (wire (pts (xy 251.46 74.93) (xy 246.38 74.93)) (stroke (width 0) (type solid)))
 (label "+5V_INST" (at 246.38 74.93 0) (effects (font (size 0.8 0.8)) (justify left bottom)))
 (wire (pts (xy 251.46 102.87) (xy 246.38 102.87)) (stroke (width 0) (type solid)))
 (label "+5V_INST" (at 246.38 102.87 0) (effects (font (size 0.8 0.8)) (justify left bottom)))
 (wire (pts (xy 251.46 107.95) (xy 246.38 107.95)) (stroke (width 0) (type solid)))
 (label "+5V_INST" (at 246.38 107.95 0) (effects (font (size 0.8 0.8)) (justify left bottom)))
 (wire (pts (xy 355.6 97.79) (xy 350.52 97.79)) (stroke (width 0) (type solid)))
 (label "+5V_INST" (at 350.52 97.79 0) (effects (font (size 0.8 0.8)) (justify left bottom)))
 (wire (pts (xy 265.43 190.5) (xy 260.35 190.5)) (stroke (width 0) (type solid)))
 (label "+5V_INST" (at 260.35 190.5 0) (effects (font (size 0.8 0.8)) (justify left bottom)))
 (wire (pts (xy 331.47 190.5) (xy 326.39 190.5)) (stroke (width 0) (type solid)))
 (label "+5V_INST" (at 326.39 190.5 0) (effects (font (size 0.8 0.8)) (justify left bottom)))
 (wire (pts (xy 218.44 77.47) (xy 223.52 77.47)) (stroke (width 0) (type solid)))
 (label "GND_INST" (at 223.52 77.47 180) (effects (font (size 0.8 0.8)) (justify right bottom)))
 (wire (pts (xy 251.46 77.47) (xy 246.38 77.47)) (stroke (width 0) (type solid)))
 (label "GND_INST" (at 246.38 77.47 0) (effects (font (size 0.8 0.8)) (justify left bottom)))
 (wire (pts (xy 251.46 105.41) (xy 246.38 105.41)) (stroke (width 0) (type solid)))
 (label "GND_INST" (at 246.38 105.41 0) (effects (font (size 0.8 0.8)) (justify left bottom)))
 (wire (pts (xy 251.46 110.49) (xy 246.38 110.49)) (stroke (width 0) (type solid)))
 (label "GND_INST" (at 246.38 110.49 0) (effects (font (size 0.8 0.8)) (justify left bottom)))
 (wire (pts (xy 355.6 95.25) (xy 350.52 95.25)) (stroke (width 0) (type solid)))
 (label "GND_INST" (at 350.52 95.25 0) (effects (font (size 0.8 0.8)) (justify left bottom)))
 (wire (pts (xy 355.6 90.17) (xy 350.52 90.17)) (stroke (width 0) (type solid)))
 (label "GND_INST" (at 350.52 90.17 0) (effects (font (size 0.8 0.8)) (justify left bottom)))
 (wire (pts (xy 355.6 85.09) (xy 350.52 85.09)) (stroke (width 0) (type solid)))
 (label "GND_INST" (at 350.52 85.09 0) (effects (font (size 0.8 0.8)) (justify left bottom)))
 (wire (pts (xy 251.46 85.09) (xy 246.38 85.09)) (stroke (width 0) (type solid)))
 (label "MCP_RESET" (at 246.38 85.09 0) (effects (font (size 0.8 0.8)) (justify left bottom)))
 (wire (pts (xy 344.17 190.5) (xy 349.25 190.5)) (stroke (width 0) (type solid)))
 (label "MCP_RESET" (at 349.25 190.5 180) (effects (font (size 0.8 0.8)) (justify right bottom)))
 (symbol
  (lib_id "Adret740A:Front_Panel_2x13") (at 33.02 90.17 0) (unit 1) (exclude_from_sim no) (in_bom yes) (on_board no) (dnp no)
  (property "Reference" "J1" (at 33.02 52.07 0) (effects (font (size 1 1))))
  (property "Value" "PANNEAU AVANT 2x13" (at 33.02 128.27 0) (effects (font (size 1 1))))
  (property "Footprint" "" (at 33.02 90.17 0) (effects (font (size 1 1)) (hide yes)))
  (property "Datasheet" "" (at 33.02 90.17 0) (effects (font (size 1 1)) (hide yes)))
  (property "Description" "Connecteur nappe 26 contacts du panneau avant Adret 740A" (at 33.02 90.17 0) (effects (font (size 1 1)) (hide yes))) (pin "1") (pin "2") (pin "3") (pin "4") (pin "5") (pin "6") (pin "7") (pin "8") (pin "9") (pin "10") (pin "11") (pin "12") (pin "13") (pin "14") (pin "15") (pin "16") (pin "17") (pin "18") (pin "19") (pin "20") (pin "21") (pin "22") (pin "23") (pin "24") (pin "25") (pin "26"))
 (symbol
  (lib_id "Adret740A:Arduino_Mega2560_Used") (at 118.11 90.17 0) (unit 1) (exclude_from_sim no) (in_bom yes) (on_board no) (dnp no)
  (property "Reference" "A1" (at 118.11 52.07 0) (effects (font (size 1 1))))
  (property "Value" "Arduino Mega 2560" (at 118.11 128.27 0) (effects (font (size 1 1))))
  (property "Footprint" "" (at 118.11 90.17 0) (effects (font (size 1 1)) (hide yes)))
  (property "Datasheet" "" (at 118.11 90.17 0) (effects (font (size 1 1)) (hide yes)))
  (property "Description" "Module Arduino Mega 2560; seules les broches utilisees sont representees" (at 118.11 90.17 0) (effects (font (size 1 1)) (hide yes))) (pin "28") (pin "29") (pin "26") (pin "27") (pin "24") (pin "25") (pin "22") (pin "23") (pin "2") (pin "10") (pin "53") (pin "52") (pin "51") (pin "50") (pin "5V") (pin "GND") (pin "21") (pin "20") (pin "3"))
 (symbol
  (lib_id "Adret740A:ISO1540_Breakout") (at 200.66 90.17 0) (unit 1) (exclude_from_sim no) (in_bom yes) (on_board no) (dnp no)
  (property "Reference" "A2" (at 200.66 68.58 0) (effects (font (size 1 1))))
  (property "Value" "Mini-plaquette ISO1540" (at 200.66 111.76 0) (effects (font (size 1 1))))
  (property "Footprint" "" (at 200.66 90.17 0) (effects (font (size 1 1)) (hide yes)))
  (property "Datasheet" "" (at 200.66 90.17 0) (effects (font (size 1 1)) (hide yes)))
  (property "Description" "Module isolateur I2C ISO1540, deux domaines 5 V" (at 200.66 90.17 0) (effects (font (size 1 1)) (hide yes))) (pin "CPU_VCC") (pin "CPU_GND") (pin "CPU_SCL") (pin "CPU_SDA") (pin "INST_VCC") (pin "INST_GND") (pin "INST_SCL") (pin "INST_SDA"))
 (symbol
  (lib_id "Adret740A:MCP23017_Breakout") (at 274.32 90.17 0) (unit 1) (exclude_from_sim no) (in_bom yes) (on_board no) (dnp no)
  (property "Reference" "A3" (at 274.32 45.72 0) (effects (font (size 1 1))))
  (property "Value" "Mini-plaquette MCP23017 (0x20)" (at 274.32 134.62 0) (effects (font (size 1 1))))
  (property "Footprint" "" (at 274.32 90.17 0) (effects (font (size 1 1)) (hide yes)))
  (property "Datasheet" "" (at 274.32 90.17 0) (effects (font (size 1 1)) (hide yes)))
  (property "Description" "Mini-plaquette MCP23017 avec headers VCC/GND/PB7..PB0 et VCC/GND/PA0..PA7" (at 274.32 90.17 0) (effects (font (size 1 1)) (hide yes))) (pin "I2C_VCC") (pin "I2C_GND") (pin "I2C_SCL") (pin "I2C_SDA") (pin "RST") (pin "ITA") (pin "ITB") (pin "PB_VCC") (pin "PB_GND") (pin "PA_VCC") (pin "PA_GND") (pin "PA0") (pin "PA1") (pin "PA2") (pin "PA3") (pin "PA4") (pin "PA5") (pin "PA6") (pin "PA7") (pin "PB0") (pin "PB1") (pin "PB2") (pin "PB3") (pin "PB4") (pin "PB5") (pin "PB6") (pin "PB7"))
 (symbol
  (lib_id "Adret740A:B1_Instrument_31") (at 375.92 90.17 0) (unit 1) (exclude_from_sim no) (in_bom yes) (on_board no) (dnp no)
  (property "Reference" "J2" (at 375.92 45.72 0) (effects (font (size 1 1))))
  (property "Value" "B1 BUS INSTRUMENTS" (at 375.92 134.62 0) (effects (font (size 1 1))))
  (property "Footprint" "" (at 375.92 90.17 0) (effects (font (size 1 1)) (hide yes)))
  (property "Datasheet" "" (at 375.92 90.17 0) (effects (font (size 1 1)) (hide yes)))
  (property "Description" "Connecteur 31 contacts du fond de panier instruments Adret 740A" (at 375.92 90.17 0) (effects (font (size 1 1)) (hide yes))) (pin "1") (pin "2") (pin "3") (pin "4") (pin "5") (pin "6") (pin "7") (pin "8") (pin "9") (pin "10") (pin "11") (pin "12") (pin "13") (pin "14") (pin "15") (pin "16") (pin "17") (pin "18") (pin "19") (pin "20") (pin "21") (pin "22") (pin "23") (pin "24") (pin "25") (pin "26") (pin "27") (pin "28") (pin "29") (pin "30") (pin "31"))
 (symbol
  (lib_id "Adret740A:Resistor") (at 271.78 190.5 0) (unit 1) (exclude_from_sim no) (in_bom yes) (on_board no) (dnp no)
  (property "Reference" "R1" (at 271.78 179.07 0) (effects (font (size 1 1))))
  (property "Value" "4.7k CHARGT pull-up" (at 271.78 201.93 0) (effects (font (size 1 1))))
  (property "Footprint" "" (at 271.78 190.5 0) (effects (font (size 1 1)) (hide yes)))
  (property "Datasheet" "" (at 271.78 190.5 0) (effects (font (size 1 1)) (hide yes)))
  (property "Description" "Resistance externe montee sur la plaque de prototypage" (at 271.78 190.5 0) (effects (font (size 1 1)) (hide yes))) (pin "1") (pin "2"))
 (symbol
  (lib_id "Adret740A:Resistor") (at 337.82 190.5 0) (unit 1) (exclude_from_sim no) (in_bom yes) (on_board no) (dnp no)
  (property "Reference" "R2" (at 337.82 179.07 0) (effects (font (size 1 1))))
  (property "Value" "10k RESET pull-up" (at 337.82 201.93 0) (effects (font (size 1 1))))
  (property "Footprint" "" (at 337.82 190.5 0) (effects (font (size 1 1)) (hide yes)))
  (property "Datasheet" "" (at 337.82 190.5 0) (effects (font (size 1 1)) (hide yes)))
  (property "Description" "Resistance externe montee sur la plaque de prototypage" (at 337.82 190.5 0) (effects (font (size 1 1)) (hide yes))) (pin "1") (pin "2"))
 (sheet_instances (path "" (page "1")))
 (embedded_fonts no))
